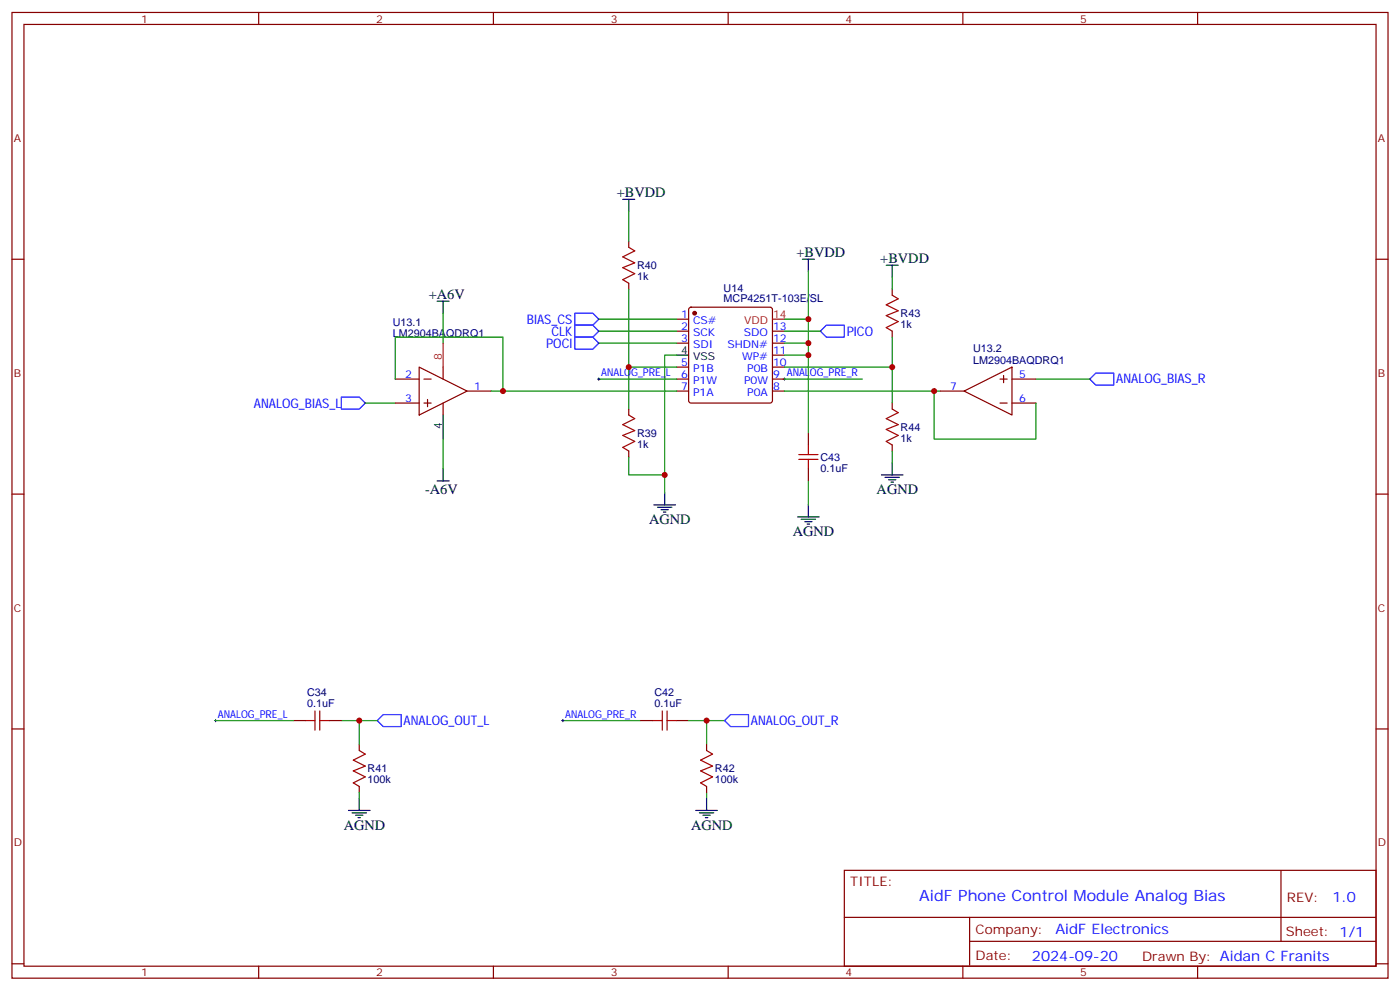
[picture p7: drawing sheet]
<svg xmlns="http://www.w3.org/2000/svg" width="412mm" height="292mm" viewBox="0 0 412 292" stroke-linecap="round" stroke-linejoin="round" font-family="sans-serif">
<g fill="none" stroke="#870000" stroke-width=".35">
<path d="M3.5 3.7h405.4v284.3h-405.4zM7.1 7.2h398.2v277.3h-398.2zM76.2 3.7v3.5M145.3 3.7v3.5M214.5 3.7v3.5M283.6 3.7v3.5M352.8 3.7v3.5M3.5 76.3h3.6M185.2 71v1.8M405.3 76.3h3.6M185.2 83.4v1.8M199.3 94h3.5"/>
<path d="M199.3 97.5h3.5M203.1 90.7l.5-.2h23.2l.5 .2 .2 .5v26.8l-.2 .5-.5 .2h-23.2l-.5-.3-.3-.4v-26.8zM227.5 97.5h3.6M262.8 85.2v1.7M262.8 97.5v1.8M116.4 118.7h7.1M116.4 111.6h7.1M123.5 108.1l14.1 7-14.1 7.1zM124.9 118.7h2.1M124.9 111.6h2.1M125.9 117.6v2.1M130.5 108.1v3.5"/>
<path d="M130.5 118.7v3.5M137.6 115.1h7M199.3 111.6h3.5M199.3 115.1h3.5M199.3 101h3.5M199.3 108.1h3.5M227.5 111.6h3.6M227.5 115.1h3.6M227.5 101h3.6M227.5 108.1h3.6M227.5 104.6h3.6M262.8 118.7v1.7"/>
<path d="M276.9 115.1h7.1M284 115.1l14.1-7v14.1zM294.6 118.7h2.1M294.6 111.6h2.1M295.6 110.6v2.1M298.1 118.7h7.1M298.1 111.6h7.1M185.2 120.4v1.8M185.2 132.8v1.7M238.1 127.5v3.5M238.1 138.1v3.5M262.8 131v1.8"/>
<path d="M3.5 145.5h3.6M405.3 145.5h3.6M3.5 214.6h3.6M86.4 212.2h3.6M97 212.2h3.5M105.8 219.2v1.8M188.7 212.2h3.6M199.3 212.2h3.5M208.1 219.2v1.8M405.3 214.6h3.6M105.8 231.6v1.7M208.1 231.6v1.7"/>
<path d="M248.7 256.3h156.6v28.2h-156.6zM377.3 256.3v20.9M248.7 270.1h156.5M285.6 277.2h119.6M285.6 270.1v14.1M3.5 283.8h3.6M76.2 284.5v3.5M145.3 284.5v3.5M214.5 284.5v3.5M283.6 284.5v3.5M352.8 284.5v3.5M405.3 283.8h3.6"/>
</g>
<path d="M169.3 99.3h5.3l1.8 1.7-1.8 1.8h-5.3zM169.3 95.7h5.3l1.8 1.8-1.8 1.8h-5.3zM169.3 92.2h5.3l1.8 1.8-1.8 1.7h-5.3zM243.4 95.7h5.3v3.6h-5.3l-1.7-1.8zM100.5 116.9h5.3l1.8 1.8-1.8 1.7h-5.3zM322.8 109.9h5.3v3.5h-5.3l-1.8-1.8zM111.1 212.2l1.8-1.8h5.3v3.5h-5.3zM213.4 212.2l1.8-1.8h5.3v3.5h-5.3z" fill="none" stroke="#00f" stroke-width=".35"/>
<path d="M227.5 94h3.6M130.5 101v7.1" fill="none" stroke="#f00" stroke-width=".35"/>
<g fill="none" stroke="#000" stroke-width=".35">
<path d="M183.4 58.7h3.6M185.2 58.7v3.5M236.4 76.3h3.5M238.1 76.3v3.6M261.1 78.1h3.5M262.8 78.1v3.5M128.8 88.7h3.5M130.5 88.7v3.5M199.3 104.6h3.5M130.5 122.2v7.1M130.5 138.1v3.5M259.6 139.8h6.4"/>
<path d="M262.8 136.3v3.5M128.8 141.6h3.5M192.6 148.7h6.4M193.7 149.4h4.2M194.7 150.1h2.1M195.4 150.8h.7M195.8 145.1v3.6M234.9 152.2h6.4M236 152.9h4.2M237.1 153.6h2.1M237.8 154.3h.7M238.1 148.7v3.5"/>
<path d="M260.7 140.5h4.2M261.8 141.3h2.1M262.5 142h.7M102.7 238.6h6.3M103.7 239.3h4.2M105.8 235.1v3.5M205 238.6h6.3M206 239.3h4.3M208.1 235.1v3.5M104.8 240h2.1M105.5 240.7h.7M207.1 240h2.1"/>
<path d="M207.8 240.7h.7"/>
</g>
<circle cx="204.6" cy="92.2" r=".53" fill="#870000" stroke="#870000" stroke-width=".35"/>
<g fill="none" stroke="#008700" stroke-width=".35">
<path d="M185.2 62.2v8.8M238.1 79.9v14.1h-7M130.5 92.2v8.8M176.4 97.5h22.9M176.4 94h22.9M185.2 85.2v22.9h14.1M231.1 97.5h10.6M238.1 94v10.6h-7M262.8 99.3v8.8h-31.7M262.8 81.6v3.6M107.6 118.7h8.8M116.4 111.6v-12.3h31.8v15.8"/>
<path d="M144.6 115.1h54.7M176.4 111.6h22.9M176.4 101h22.9M185.2 108.1v12.3M199.3 104.6h-3.5v40.5M231.1 115.1h45.8M231.1 111.6h22.9M231.1 101h7M238.1 104.6v22.9M262.8 108.1v10.6M275.2 115.1v14.2h30v-10.6M305.2 111.6h15.8"/>
<path d="M130.5 129.3v8.8M185.2 134.5v5.3h10.6M262.8 132.8v3.5M238.1 141.6v7.1M63.5 212.2h22.9M100.5 212.2h5.3v7M105.8 212.2h5.3M165.8 212.2h22.9M202.8 212.2h5.3v7M208.1 212.2h5.3M105.8 233.3v1.8M208.1 233.3v1.8"/>
</g>
<g fill="none" stroke="#a10000" stroke-width=".35">
<path d="M185.2 72.8l1.8 1.1-3.6 1.7 3.6 1.8-3.6 1.4 3.6 1.8-3.6 1.7 1.8 1.1M262.8 86.9l1.8 1.1-3.5 1.7 3.5 1.8-3.5 1.4 3.5 1.8-3.5 1.7 1.7 1.1M185.2 122.2l1.8 1.1-3.6 1.7 3.6 1.8-3.6 1.4 3.6 1.8-3.6 1.7 1.8 1.1M235.3 133.8h5.6M235.3 135.3h5.6M238.1 131v2.8M238.1 135.3v2.8M262.8 120.4l1.8 1.1-3.5 1.8 3.5 1.7-3.5 1.4 3.5 1.8-3.5 1.8 1.7 1M90 212.2h2.8M92.8 209.3v5.7M94.2 209.3v5.7M94.2 212.2h2.8"/>
<path d="M192.3 212.2h2.8M195.1 209.3v5.7M196.5 212.2h2.8M196.5 209.3v5.7M105.8 221l1.8 1-3.5 1.8 3.5 1.8-3.5 1.4 3.5 1.7-3.5 1.8 1.7 1.1M208.1 221l1.8 1-3.5 1.8 3.5 1.8-3.5 1.4 3.5 1.7-3.5 1.8 1.7 1.1"/>
</g>
<path d="M176 111.6h.7M176.4 111.3v.7M230.7 111.6h.7M231.1 111.3v.7M63.1 212.2h.8M63.5 211.8v.7M165.5 212.2h.7M165.8 211.8v.7" fill="none" stroke="#000" stroke-width=".29"/>
<g fill="#c00">
<circle cx="185.2" cy="108.1" r=".88"/>
<circle cx="195.8" cy="139.8" r=".88"/>
<circle cx="105.8" cy="212.2" r=".88"/>
<circle cx="208.1" cy="212.2" r=".88"/>
<circle cx="148.2" cy="115.1" r=".88"/>
<circle cx="262.8" cy="108.1" r=".88"/>
<circle cx="238.1" cy="94" r=".88"/>
<circle cx="238.1" cy="104.6" r=".88"/>
<circle cx="275.2" cy="115.1" r=".88"/>
<circle cx="238.1" cy="101" r=".88"/>
</g>
<text font-size="4.6" fill="#00f" x="270.8" y="265.3">AidF Phone Control Module Analog Bias</text>
<g font-size="4.2">
<text x="181.7" y="58">+BVDD</text>
<text x="234.6" y="75.6">+BVDD</text>
<text x="259.3" y="77.4">+BVDD</text>
<text x="126.3" y="88">+A6V</text>
<text x="125.2" y="145.6">-A6V</text>
<text x="258.2" y="145.5">AGND</text>
<text x="191.2" y="154.3">AGND</text>
<text x="233.5" y="157.8">AGND</text>
<text x="101.2" y="244.3">AGND</text>
<text x="203.6" y="244.3">AGND</text>
</g>
<g font-size="4.2" fill="#00f">
<text x="392.5" y="265.5">1.0</text>
<text x="310.9" y="275.1">AidF Electronics</text>
<text x="304" y="282.9">2024-09-20</text>
</g>
<g font-size="3.9" fill="#00f">
<text x="155.2" y="95.3">BIAS_CS</text>
<text x="162.4" y="98.8">CLK</text>
<text x="249.4" y="98.9">PICO</text>
<text x="160.9" y="102.4">POCI</text>
<text x="328.8" y="112.9">ANALOG_BIAS_R</text>
<text x="74.8" y="120">ANALOG_BIAS_L</text>
<text x="118.9" y="213.4">ANALOG_OUT_L</text>
<text x="221.2" y="213.3">ANALOG_OUT_R</text>
</g>
<g font-size="3.9" fill="#800">
<text x="250.5" y="260.8">TITLE:</text>
<text x="379.1" y="265.5">REV:</text>
<text x="287.4" y="275">Company:</text>
<text x="378.7" y="275.7">Sheet: 1/1</text>
<text x="287.4" y="282.7">Date:</text>
<text x="336.4" y="282.8">Draw</text>
<text x="346.6" y="282.8">n By: Aidan C Franits</text>
</g>
<g font-size="3.2" fill="#800">
<text x="41.6" y="6.7">1</text>
<text x="110.8" y="6.7">2</text>
<text x="179.9" y="6.7">3</text>
<text x="249.1" y="6.7">4</text>
<text x="318.2" y="6.7">5</text>
<text x="4.1" y="41.8">A</text>
<text x="405.9" y="41.8">A</text>
<text x="4.1" y="110.9">B</text>
<text x="405.9" y="110.9">B</text>
<text x="4.1" y="180.1">C</text>
<text x="405.9" y="180.1">C</text>
<text x="4.1" y="249.2">D</text>
<text x="405.9" y="249.2">D</text>
<text x="41.6" y="287.5">1</text>
<text x="110.8" y="287.5">2</text>
<text x="179.9" y="287.5">3</text>
<text x="249.1" y="287.5">4</text>
<text x="318.2" y="287.5">5</text>
</g>
<g font-size="3.2" fill="#000080">
<text x="187.7" y="82.5">1k</text>
<text x="187.7" y="79.2">R40</text>
<text x="213.2" y="89">MCP4251T-103E/SL</text>
<text x="213.2" y="85.9">U14</text>
<text x="265.3" y="93.3">R43</text>
<text x="115.7" y="99.3">LM2904BAQDRQ1</text>
<text x="115.7" y="96.1">U13.1</text>
<text x="265.3" y="96.6">1k</text>
<text x="286.6" y="107">LM2904BAQDRQ1</text>
<text x="286.6" y="103.8">U13.2</text>
<text x="187.7" y="131.9">1k</text>
<text x="187.7" y="128.6">R39</text>
<text x="265.3" y="130.1">1k</text>
<text x="265.3" y="126.8">R44</text>
<text x="241.7" y="135.7">C43</text>
<text x="241.7" y="138.9">0.1uF</text>
<text x="90.5" y="208.3">0.1uF</text>
<text x="90.5" y="205.1">C34</text>
<text x="192.8" y="208.3">0.1uF</text>
<text x="192.8" y="205.1">C42</text>
<text x="108.3" y="227.4">R41</text>
<text x="210.6" y="227.4">R42</text>
<text x="108.3" y="230.6">100k</text>
<text x="210.6" y="230.6">100k</text>
</g>
<g font-size="3.2" fill="#00f">
<text x="200.7" y="93.6">1</text>
<text x="204.2" y="95.4">CS#</text>
<text x="200.7" y="97.2">2</text>
<text x="200.7" y="100.7">3</text>
<text x="204.2" y="98.9">SCK</text>
<text x="219.1" y="98.9">SDO</text>
<text x="227.7" y="100.7">12</text>
<text x="227.7" y="97.2">13</text>
<text x="200.7" y="107.7">5</text>
<text x="204.2" y="102.4">SDI</text>
<text x="214.3" y="102.4">SHDN#</text>
<text x="218.6" y="106">WP#</text>
<text x="227.7" y="107.7">10</text>
<text x="227.7" y="104.2">11</text>
<text x="119.3" y="111.3">2</text>
<text x="177.1" y="110.7">ANALOG_PRE_L 6</text>
<text x="204.2" y="109.5">P1B</text>
<text x="204.2" y="113">P1W</text>
<text x="219.2" y="113">P0W</text>
<text x="220.1" y="109.5">P0B</text>
<text x="227.7" y="111.3">9 ANALOG_PRE_R</text>
<text x="300.2" y="111.3">5</text>
<text x="119.3" y="118.3">3</text>
<text x="139.7" y="114.8">1</text>
<text x="200.7" y="114.8">7</text>
<text x="204.2" y="116.6">P1A</text>
<text x="220.1" y="116.6">P0A</text>
<text x="227.7" y="114.8">8</text>
<text x="279.9" y="114.8">7</text>
<text x="300.2" y="118.3">6</text>
<text x="64.2" y="211.3">ANALOG_PRE_L</text>
<text x="166.5" y="211.3">ANALOG_PRE_R</text>
</g>
<g font-size="3.2" fill="#f00">
<text x="219.2" y="95.4">VDD</text>
<text x="227.7" y="93.6">14</text>
<text x="130.2" y="106" transform="rotate(-90 130.2 106)">8</text>
</g>
<g font-size="3.2">
<text x="200.7" y="104.2">4</text>
<text x="204.2" y="106">VSS</text>
<text x="130.2" y="126.3" transform="rotate(-90 130.2 126.3)">4</text>
</g>
</svg>
